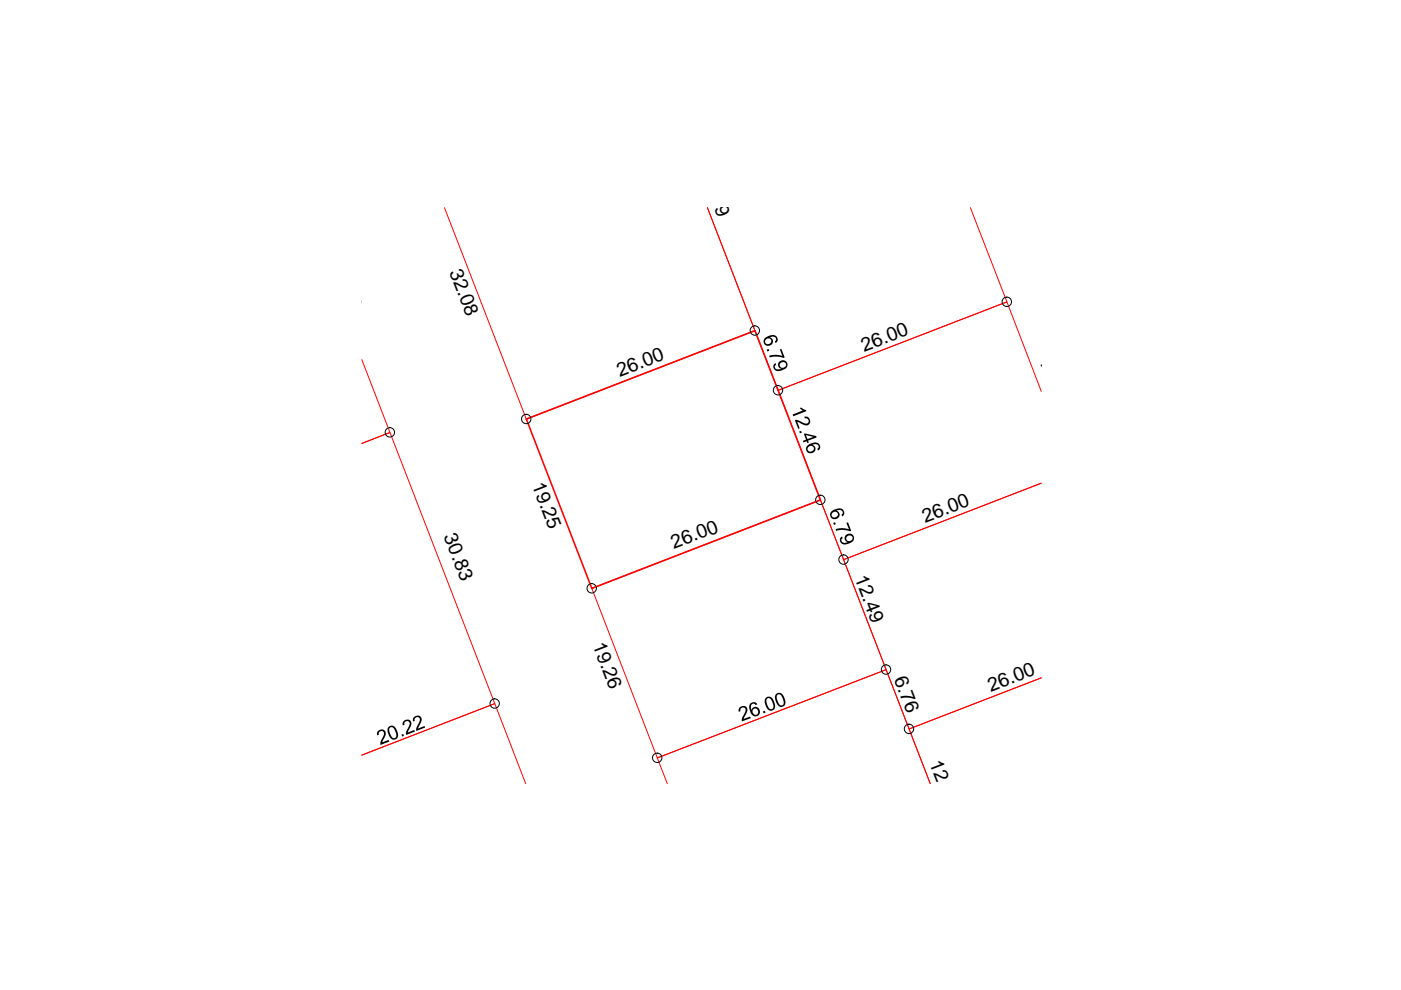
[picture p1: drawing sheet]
<svg xmlns="http://www.w3.org/2000/svg" width="297mm" height="210mm" viewBox="0 0 297 210" stroke-linecap="round" stroke-linejoin="round" font-family="sans-serif">
<path d="M94.2 44l17.4 44.9 48.5-18.8-10.1-26.1 15 38.8 48.5-18.8-7.8-20M76.7 76.2l6 15.5-6 2.3 6-2.3 22.2 57.5-28.2 10.9 28.2-10.9 6.6 17M220.8 83l-7.3-19-48.5 18.8 13.9 35.9 41.9-16.3-41.9 16.3 13.8 35.9 28.1-10.9-28.1 10.9 4.5 11.6-9.3-24.2-48.5 18.7 2.1 5.5M125.5 124.8l48.4-18.8 14 36-48.5 18.7z" fill="none" stroke="#f00" stroke-width=".21"/>
<path d="M111.6 88.9l48.5-18.8 13.8 35.9-48.4 18.8z" fill="none" stroke="#f00" stroke-width=".34"/>
<g fill="none" stroke="#000" stroke-width=".21">
<circle cx="160" cy="70.1" r=".99"/>
<circle cx="213.5" cy="64" r=".99"/>
<circle cx="82.7" cy="91.7" r=".99"/>
<circle cx="111.6" cy="88.8" r=".99"/>
<circle cx="165" cy="82.7" r=".99"/>
<circle cx="173.9" cy="106" r=".99"/>
<circle cx="178.8" cy="118.6" r=".99"/>
<circle cx="125.5" cy="124.7" r=".99"/>
<circle cx="104.9" cy="149.2" r=".99"/>
<circle cx="187.9" cy="142" r=".99"/>
<circle cx="192.7" cy="154.5" r=".99"/>
<circle cx="139.3" cy="160.7" r=".99"/>
</g>
<g fill="#000">
<path d="M162.6 74.1l.3-.1 .2 .4-.4 .1zM163.1 75.4l1.7-.2 1.1 .3-.5-1.4 .3-.1 .7 1.8-.3 .1-1.2-.3-1.7 .2zM168.1 87.9l2.1-.9-.7-.5 .4-.1 1 .5 .1 .3-2.8 1.1zM169.5 91.5l.3-.1 .2 .3-.4 .2zM168.5 89.1h.6l1.9 .7 .4-.2 .1-.4-.3-.4-.6-.1-.1-.4h.4l.7 .4 .2 .8-.3 .5-.6 .2-1.9-.7 .5 1.3-.3 .1zM176.7 110.9l.3-.2 .2 .4-.4 .2zM177.2 112.2l1.5-.2 1.3 .2-.5-1.3 .3-.2 .7 1.8-.3 .1-.9-.2h-1.1l-.9 .2zM80.2 154.9l.9-.3 .4 .3 .2 .3v.7l-.7 1.5 1.4-.5 .2 .3-1.9 .7v-.7l.7-1.3v-.6l-.2-.3h-.4l-.5 .3v.5l-.3 .1-.1-.5zM85.1 155.7l.4-.1 .1 .4-.3 .2zM85.5 153l.5-.4h.7l.5 .4v.8l-.8 1.5 1.4-.5 .2 .3-1.9 .7v-.6l.6-1.1 .2-.8-.2-.3-.6-.1-.3 .3v.5l-.4 .1-.1-.5zM87.8 152l.4-.2 .6-.1 .5 .4 .1 .8-.8 1.6 1.4-.6 .1 .4-1.8 .7v-.7l.6-1.3 .1-.6-.3-.3h-.5l-.3 .4v.4l-.3 .1-.1-.6zM156.9 149.9l.5-.2h.5l.4 .2 .2 .4-.1 .7-.8 1.4 1.4-.5 .2 .4-1.9 .6v-.6l.7-1.3 .1-.7-.3-.3h-.4l-.4 .4v.4l-.4 .1v-.5z"/>
<path d="M161.8 150.8l.4-.1 .1 .4-.4 .2z"/>
<path d="M162.1 71.8l.9-.6 1.1-.2 .6 .4 .2 .8-.5 .5-.1-.3 .2-.3v-.5l-.5-.2-.8 .1 .6 .5v.7l-.6 .6h-.6l-.4-.2-.3-.4v-.5zM162.4 71.9l-.2 .5 .2 .5 .5 .1 .6-.4v-.5l-.2-.3h-.5z"/>
<path d="M164.2 77.1l.2-.1 .1 .3-.2 .5 .1 .3 .3 .2 1-.1-.6-.3-.2-.6 .2-.5 .5-.3 .6-.1 .4 .1 .3 .5 .1 .5-.5 .7-.8 .4-.8 .1-.4-.1-.5-.5v-.6zM165.5 77l-.2 .6 .2 .3 .6 .1 .5-.4 .1-.4-.2-.3-.5-.1z"/>
<path d="M170.4 92l.3-.1 2.4 .6v.3l-1.8 .6 .2 .4-.3 .1-.2-.3-.7 .2-.1-.3 .7-.3zM170.9 92.2l.3 .9 1.3-.5z"/>
<path d="M171.1 94.5l.6-.4 1.3-.3 .7 .3 .2 .9-.5 .5-.1-.3 .2-.2v-.6l-.5-.3-.6 .1-.2 .1 .6 .5v.7l-.5 .5-.7 .1-.5-.3-.2-.4zM171.4 94.7l-.2 .6 .3 .4h.6l.4-.3 .1-.4-.3-.4-.5-.1z"/>
<path d="M178.3 113.9l.2-.2 .2 .4-.3 .2 .2 .6 .3 .2 .8-.1-.5-.4-.1-.7 .4-.6 .9-.1 .6 .5 .1 .6-.7 .8-.9 .3h-.6l-.4-.1-.4-.4v-.6zM179.6 113.7l-.2 .4 .2 .5 .6 .1 .5-.3 .1-.5-.2-.2-.7-.2z"/>
<path d="M176.2 108.5l.8-.5 1.2-.2 .6 .3 .2 .7-.2 .5-.2 .2-.2-.4 .2-.2 .1-.3-.2-.3-.4-.2-.8 .2 .4 .1 .3 .4-.1 .8-.6 .4-.6 .1-.7-.7v-.3zM176.6 108.6l-.3 .5 .2 .5 .7 .1 .4-.3 .1-.4-.2-.4-.3-.1z"/>
<path d="M82.4 154.1l.8-.3 .7 .5 .5 1.5-.1 .6-.3 .3-.8 .1-.7-.7-.3-1v-.6zM82.6 154.3v.8l.4 1.1 .4 .3 .5-.1 .1-.7-.4-1.2-.5-.3z"/>
<path d="M159 149.2l.8-.4 .6 .3 .2 .3-.4 .1-.3-.3-.5 .1-.2 .6 .1 .6 .2-.3 .5-.3h.5l.5 .4 .1 .8-.3 .6-.8 .2-.7-.5-.5-1.4zM159.6 150.9a.63 .63 0 0 0 1.2 0 .63 .63 0 0 0-1.2 0z"/>
<path d="M162.3 148l.4-.3h.5l.7 .6 .4 1.2v.6l-.3 .4-.6 .2-.8-.5-.5-1.2v-.7zM162.7 148.1l-.2 .3 .2 1.1 .4 .7 .5 .2 .4-.5-.3-1.2-.5-.7z"/>
<path d="M164.5 147.2l.4-.3h.5l.7 .5 .4 1.4-.2 .8-.8 .3-.6-.3-.6-1.3v-.6zM164.9 147.3l-.2 .2 .2 1.2 .5 .8 .4 .1 .4-.4-.3-1.2-.3-.6-.4-.2z"/>
</g>
<g font-size="4.1">
<text x="148.5" y="36.6" transform="rotate(69 148.5 36.6)">25.59</text>
<text x="70.5" y="56.1" transform="rotate(69 70.5 56.1)">30.90</text>
<text x="95.2" y="57.6" transform="rotate(69 95.2 57.6)">32.08</text>
<text x="183.2" y="74.6" transform="rotate(-21 183.2 74.6)">26.00</text>
<text x="220.2" y="76.4" transform="rotate(69 220.2 76.4)">19.25</text>
<text x="131.4" y="79.9" transform="rotate(-21 131.4 79.9)">26.00</text>
<text x="112.7" y="102.8" transform="rotate(69 112.7 102.8)">19.25</text>
<text x="94.1" y="113.7" transform="rotate(69 94.1 113.7)">30.83</text>
<text x="196.1" y="110.9" transform="rotate(-21 196.1 110.9)">26.00</text>
<text x="142.9" y="116.5" transform="rotate(-21 142.9 116.5)">26.00</text>
<text x="181.1" y="122.6" transform="rotate(69 181.1 122.6)">12.49</text>
<text x="125.6" y="136.7" transform="rotate(69 125.6 136.7)">19.26</text>
<text x="189.5" y="143.9" transform="rotate(69 189.5 143.9)">6.76</text>
<text x="210.1" y="146.6" transform="rotate(-21 210.1 146.6)">26.00</text>
<text x="197" y="161.7" transform="rotate(69 197 161.7)">12.46</text>
</g>
</svg>
